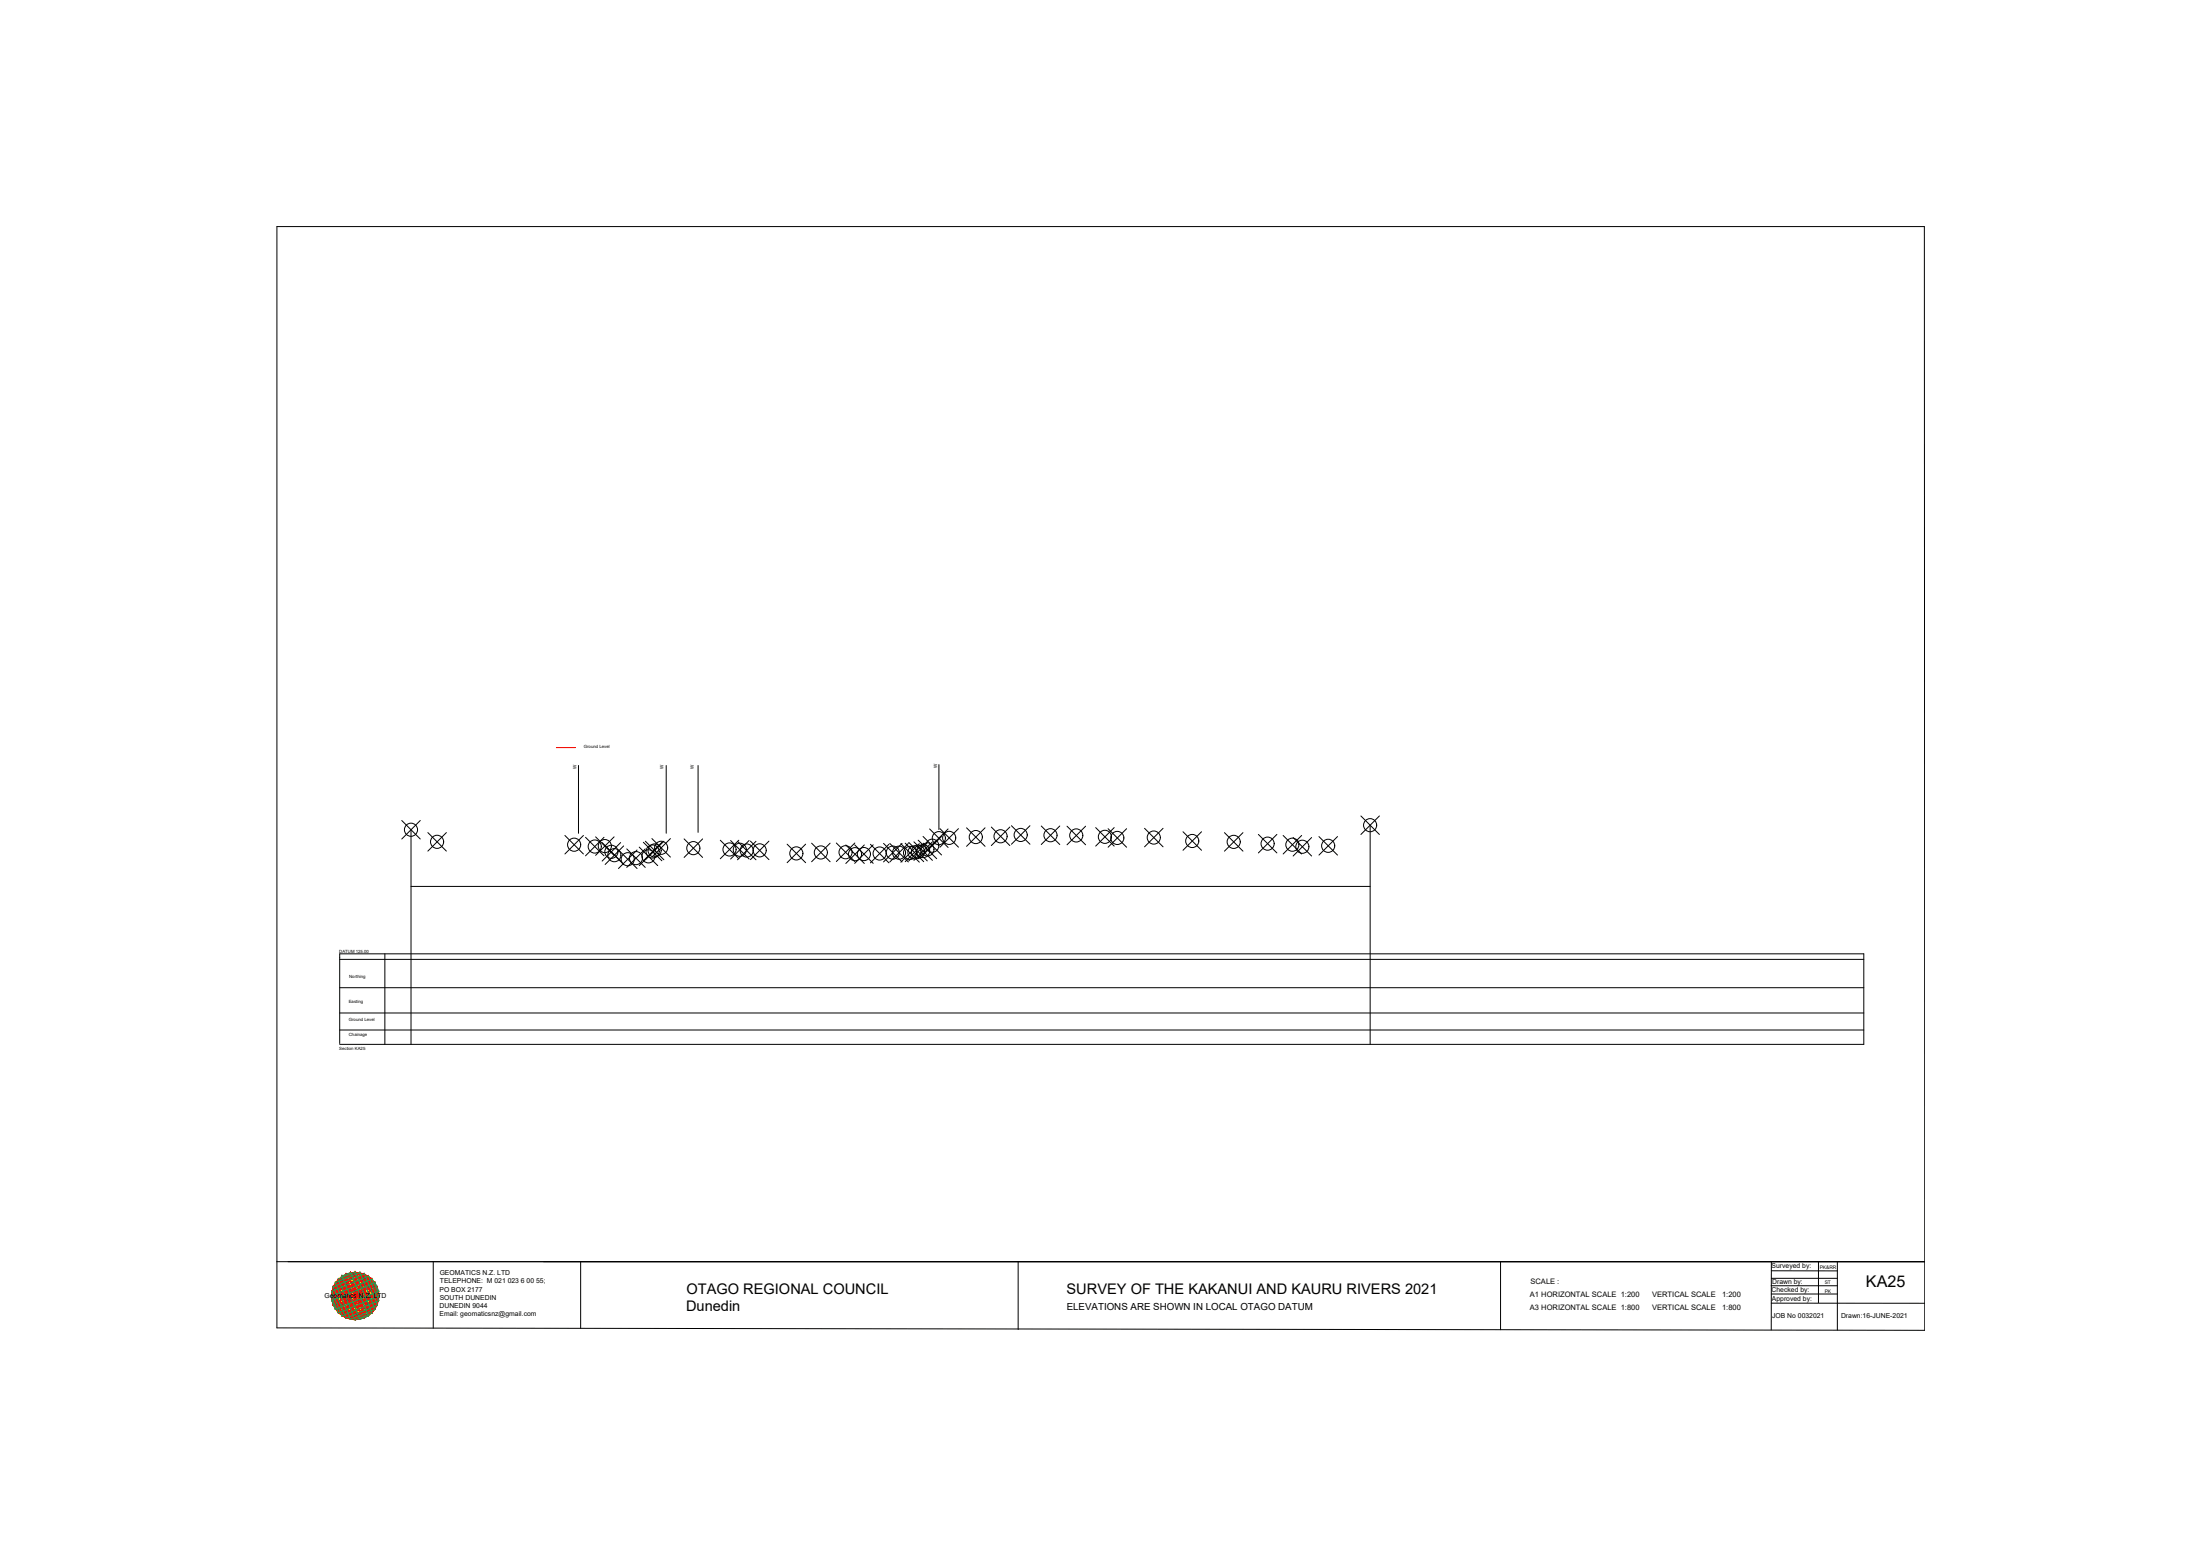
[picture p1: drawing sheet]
<svg xmlns="http://www.w3.org/2000/svg" width="420mm" height="297mm" viewBox="0 0 420 297" stroke-linecap="round" stroke-linejoin="round" font-family="sans-serif">
<!-- layer: 0 -->
<g fill="none" stroke="#000" stroke-width=".19">
<path d="M52.9 43.3h314.6l.1 210.7-314.7-.5zM76.7 156.6l3.6 3.6M78.5 158.4v41M80.3 156.6l-3.6 3.6M81.7 158.9l3.5 3.6M85.2 158.9l-3.5 3.6M107.9 159.5l3.5 3.5M110.5 146.1v13M111.4 159.5l-3.5 3.5M111.8 159.8l3.6 3.6M113.7 159.8l3.6 3.5M115.4 159.8l-3.6 3.6"/>
<path d="M117.3 159.8l-3.6 3.5M127.2 146.1v13M133.3 146.1v12.8M176.3 159.7l3.5 3.5M177.5 158.2l3.6 3.6M179.3 146v12.4M179.5 158.2l3.5 3.5M179.8 159.7l-3.5 3.5M181.1 158.2l-5.7 5.7M183 158.2l-3.5 3.5M184.6 158l3.5 3.6M188.1 158l-3.5 3.6"/>
<path d="M189.3 157.9l3.6 3.5M192.9 157.9l-3.6 3.5M193.2 157.6l3.5 3.6M196.7 157.6l-3.5 3.6M198.9 157.7l3.5 3.5M202.4 157.7l-3.5 3.5M203.8 157.7l3.5 3.6M207.3 157.7l-3.5 3.6M209.3 158l3.5 3.5M211.6 158.2l3.6 3.5M212.8 158l-3.5 3.5M215.2 158.2l-3.6 3.5"/>
<path d="M218.6 158.1l3.5 3.6M222.1 158.1l-3.5 3.6M225.9 158.8l3.6 3.5M229.5 158.8l-3.6 3.5M233.8 159l3.6 3.5M237.4 159l-3.6 3.5M240.3 159.3l3.6 3.5M243.9 159.3l-3.6 3.5M245.1 159.5l3.5 3.5M247 159.9l3.5 3.5M248.6 159.5l-3.5 3.5M250.5 159.9l-3.5 3.5"/>
<path d="M251.9 159.7l3.5 3.5M255.4 159.7l-3.5 3.5M259.9 155.8l3.5 3.5M261.7 157.5v41.9M263.4 155.8l-3.5 3.5M78.5 169.2h183.2M115 160.8l3.5 3.6M115.6 161.5l3.5 3.5M118.1 162.3l3.6 3.5M118.5 160.8l-3.5 3.6M119.1 161.5l-3.5 3.5M119.7 162.1l3.5 3.5"/>
<path d="M121.7 162.3l-3.6 3.5M122.1 161.7l3.5 3.5M122.9 160.8l3.5 3.5M123.2 162.1l-3.5 3.5M123.3 160.6l3.5 3.5M124.5 160.1l3.5 3.5M125.6 161.7l-3.5 3.5M126.4 160.8l-3.5 3.5M126.8 160.6l-3.5 3.5M128 160.1l-3.5 3.5M130.7 160.1l3.5 3.6M134.2 160.1l-3.5 3.6"/>
<path d="M137.6 160.4l3.5 3.5M139.5 160.5l3.6 3.5M140.8 160.6l3.6 3.5M141.1 160.4l-3.5 3.5M143.1 160.5l-3.6 3.5M143.3 160.6l3.6 3.5M144.4 160.6l-3.6 3.5M146.9 160.6l-3.6 3.5M150.3 161.2l3.6 3.5M153.9 161.2l-3.6 3.5M155 161l3.5 3.5M158.5 161l-3.5 3.5"/>
<path d="M159.7 160.9l3.6 3.6M161.5 161.3l3.6 3.5M163.2 161.3l3.6 3.5M163.3 160.9l-3.6 3.6M165.1 161.3l-3.6 3.5M166.2 161.2l3.6 3.5M166.8 161.3l-3.6 3.5M168.7 161l3.6 3.5M169.8 161.2l-3.6 3.5M169.9 161l3.6 3.5M172 161.1l3.6 3.5M172.3 161l-3.6 3.5"/>
<path d="M172.9 161l3.5 3.5M173.5 161l-3.6 3.5M173.6 160.8l3.5 3.5M174.5 160.7l3.6 3.5M175.4 160.4l3.5 3.5M175.6 161.1l-3.6 3.5M176.4 161l-3.5 3.5M177.1 160.8l-3.5 3.5M178.1 160.7l-3.6 3.5M64.9 199.2v-17.1h291v17.3h-291M64.9 196.6h291M64.9 193.4h291"/>
<path d="M64.9 188.6h291M64.9 183.1h291M73.5 182.1v17.3M52.9 240.9h314.7M82.7 240.8v12.7M110.9 240.8v12.8M194.4 240.9v12.9M286.6 240.9v12.9M338.3 245.4h12.6M338.3 247h12.6M338.3 248.8h29.3M338.3 242.6h12.6"/>
<path d="M338.3 244h12.6M338.3 240.9v13M347.3 240.9v7.8M350.9 240.9v13"/>
<circle cx="78.5" cy="158.4" r="1.25"/>
<circle cx="181.3" cy="160" r="1.25"/>
<circle cx="186.4" cy="159.8" r="1.25"/>
<circle cx="191.1" cy="159.6" r="1.25"/>
<circle cx="194.9" cy="159.4" r="1.25"/>
<circle cx="200.6" cy="159.4" r="1.25"/>
<circle cx="205.5" cy="159.5" r="1.25"/>
<circle cx="211" cy="159.7" r="1.25"/>
<circle cx="213.4" cy="160" r="1.25"/>
<circle cx="220.4" cy="159.9" r="1.25"/>
<circle cx="261.7" cy="157.5" r="1.25"/>
<circle cx="83.5" cy="160.7" r="1.25"/>
<circle cx="109.6" cy="161.3" r="1.25"/>
<circle cx="113.6" cy="161.6" r="1.25"/>
<circle cx="115.5" cy="161.5" r="1.25"/>
<circle cx="116.8" cy="162.6" r="1.25"/>
<circle cx="117.3" cy="163.3" r="1.25"/>
<circle cx="119.9" cy="164" r="1.25"/>
<circle cx="121.5" cy="163.8" r="1.25"/>
<circle cx="123.8" cy="163.5" r="1.25"/>
<circle cx="124.6" cy="162.6" r="1.25"/>
<circle cx="125" cy="162.4" r="1.25"/>
<circle cx="126.3" cy="161.8" r="1.25"/>
<circle cx="132.4" cy="161.9" r="1.25"/>
<circle cx="139.3" cy="162.2" r="1.25"/>
<circle cx="141.3" cy="162.2" r="1.25"/>
<circle cx="142.6" cy="162.4" r="1.25"/>
<circle cx="145.1" cy="162.3" r="1.25"/>
<circle cx="152.1" cy="162.9" r="1.25"/>
<circle cx="156.8" cy="162.7" r="1.25"/>
<circle cx="161.5" cy="162.7" r="1.25"/>
<circle cx="163.3" cy="163.1" r="1.25"/>
<circle cx="165" cy="163" r="1.25"/>
<circle cx="168" cy="162.9" r="1.25"/>
<circle cx="170.5" cy="162.8" r="1.25"/>
<circle cx="171.7" cy="162.8" r="1.25"/>
<circle cx="173.8" cy="162.8" r="1.25"/>
<circle cx="174.6" cy="162.7" r="1.25"/>
<circle cx="175.3" cy="162.6" r="1.25"/>
<circle cx="176.3" cy="162.5" r="1.25"/>
<circle cx="177.1" cy="162.2" r="1.25"/>
<circle cx="178" cy="161.4" r="1.25"/>
<circle cx="179.3" cy="160" r="1.25"/>
<circle cx="227.7" cy="160.5" r="1.25"/>
<circle cx="235.6" cy="160.7" r="1.25"/>
<circle cx="242.1" cy="161.1" r="1.25"/>
<circle cx="246.8" cy="161.3" r="1.25"/>
<circle cx="248.7" cy="161.6" r="1.25"/>
<circle cx="253.7" cy="161.5" r="1.25"/>
</g>
<!-- layer: geo -->
<g fill="none" stroke="#545454" stroke-width=".19">
<path d="M63.3 247.4h9.1M63.4 246.5h8.9v1.8h-8.9zM63.6 245.7h8.5v3.5h-8.5zM63.6 245.7h.1M64 244.9h7.6v5h-7.6zM64.6 244.2h6.5v6.4h-6.5zM65.3 243.6h.1M65.3 243.6h5.1v7.6h-5.1zM66.1 243.2h3.5v8.4h-3.5zM67.8 242.8v9.2M68.7 251.9v-9h-1.8l.1 9h1.7M71.6 244.9h.1"/>
<path d="M72.3 246.5h.1"/>
</g>
<g fill="none" stroke="#ff0" stroke-width=".19">
<path d="M63.3 247.4l4.5-4.6 4.6 4.6-4.6 4.5-4.4-4.5M63.4 246.5l3.6-3.6 5.3 5.4-3.6 3.6zM64.6 250.6h.1M64.6 244.2l6.5 6.4M65.3 243.6l6.3 6.3-1.2 1.3-6.4-6.3zM66.1 243.2l6 6-2.5 2.4-6-5.9zM68.7 251.9h.1M68.7 242.9l3.6 3.6-5.3 5.4-3.6-3.6zM69.6 243.2l2.5 2.5-6 5.9-2.5-2.4zM70.4 243.6l1.2 1.3-6.3 6.3-1.3-1.3zM71.1 244.1h.1M71.1 244.2l-6.5 6.4"/>
<path d="M71.1 250.6h.1"/>
</g>
<g fill="none" stroke="#00b85c" stroke-width=".19">
<path d="M63.3 247.4l7.8-3.2 1.3 3.2-7.8 3.2zM63.4 246.5l7-2.9 1.9 4.7-7 2.9zM63.6 245.7l8.5 3.5M63.6 245.7l2.5 5.9M64 249.9l-.6-1.6 8.2-3.4 .7 1.6-8.2 3.4M64.6 244.2l3.2-1.4 3.3 7.8-3.3 1.4zM66.1 243.2l3.5 8.4M68.7 251.9l-3.4-8.3 1.7-.7 3.4 8.3-1.7 .7M68.7 242.9l2.9 7-4.6 2-3-7M68.7 242.9l-4.6 2M69.6 243.2l-3.5 8.4M69.6 243.2l2.5 6"/>
<path d="M69.6 243.2l-6 2.5M72.1 245.7l-8.5 3.5M72.1 249.2l-6 2.4"/>
</g>
<g fill="none" stroke="#f00" stroke-width=".19">
<path d="M63.3 247.4l.3 1.8M63.3 247.4l2.8 4.2M63.3 247.4l6.3 4.2M63.3 247.4l8.8 1.8M63.3 247.4h.1M63.4 248.3h.1M63.4 246.5h.1M63.4 246.5l8.9 1.8M63.4 246.5l.6 3.4M63.4 246.5l3.6 5.4M63.4 248.3l1.9 2.9M63.4 246.5l7 4.7"/>
<path d="M63.4 248.3l5.3 3.6M63.4 248.3l8.2 1.6M63.6 245.7l1 4.9M63.6 245.7l4.2 6.3M63.6 249.2l1 1.4M63.6 249.2l4.2 2.8M63.6 245.7l7.5 4.9M63.6 245.7l8.8 1.7M63.6 249.2l7.5 1.4M63.6 245.7l-.3 1.7M63.6 245.7h.1M63.7 249.2h.1"/>
<path d="M64 249.9h.1M64 244.9h.1M64 244.9l7.6 5M64 244.9l1.3 6.3M64 244.9l4.7 7M64 249.9l3 2M64 249.9l6.4 1.3M64 244.9l-.6 3.4M64.1 244.9l8.2 1.6M64.6 244.2h.1M64.6 244.2l1.5 7.4M64.6 244.2l5 7.4"/>
<path d="M64.6 244.2l7.5 5M64.6 250.6l1.5 1M64.6 244.2l-1 1.4M64.6 244.2l7.5 1.5M64.6 250.6l5 1M64.6 244.2l-1 5M64.7 250.6h.1M65.3 243.6h.1M65.3 251.2h.1M65.3 243.6l5.1 7.6M65.3 243.6l1.7 8.3M65.3 243.6l-1.9 2.9"/>
<path d="M65.3 251.2l3.4 .7M65.3 243.6l-1.3 6.3M65.3 243.6l7 4.7M65.3 243.6l6.3 1.3M66.1 243.2h.1M66.1 243.2l1.7 8.8M66.1 243.2l5 7.4M66.1 243.2l-1.5 1M66.1 243.2l6.3 4.2M66.1 243.2l-2.8 4.2M66.1 243.2l5 1M66.1 251.6l1.7 .4"/>
<path d="M66.1 243.2l-1.5 7.4M66.1 251.6h.1M67 242.9h.1M67 251.9h.1M67 242.9l1.7 9M67 242.9l4.6 7M67 242.9l-3 2M67 242.9l5.3 3.6M67 242.9l-3.6 5.4M67 242.9l3.4 .7M67 242.9l-1.7 8.3M67.8 242.9h.1"/>
<path d="M67.8 242.8l1.8 8.8M67.8 242.8l-1.7 .4M67.8 242.8l4.3 6.4M67.8 242.8l-4.2 2.9M67.8 242.8l4.3 2.9M67.8 242.8l-4.2 6.4M67.8 242.8l1.8 .4M67.8 242.8l-1.7 8.8M67.9 251.9h.1M68.7 251.9h.1M68.7 242.9h.1M68.7 242.9l-1.7 9"/>
<path d="M68.7 242.9l1.7 8.3M68.7 242.9l-3.4 .7M68.7 242.9l3.6 5.4M68.7 242.9l-5.3 3.6M68.7 242.9l2.9 2M68.7 242.9l-4.7 7M69.5 243.2h.1M69.6 243.2l1.5 7.4M69.6 243.2l-5 1M69.6 251.6l-1.8 .4M69.6 243.2l2.8 4.2M69.6 243.2l-6.3 4.2"/>
<path d="M69.6 243.2l1.5 1M69.6 243.2l-5 7.4M69.6 243.2l-1.8 8.8M69.6 251.6h.1M70.4 251.2h.1M70.4 243.6h.1M70.4 243.6l-5.1 7.6M70.4 243.6l1.2 6.3M70.4 243.6l-6.4 1.3M70.4 251.2l-3.4 .7M70.4 243.6l1.9 2.9M70.4 243.6l-7 4.7"/>
<path d="M70.4 243.6l-1.7 8.3M71 244.2h.1M71.1 244.2l1 5M71.1 244.2l-7.5 1.5M71.1 250.6l-5 1M71.1 244.2l1 1.5M71.1 244.2l-7.5 5M71.1 250.6l-1.5 1M71.1 244.2l-5 7.4M71.1 244.2l-1.5 7.4M71.1 250.6h.1M71.6 244.9h.1"/>
<path d="M71.6 249.9h.1M71.6 244.9l-7.6 5M71.6 244.9l.7 3.4M71.6 244.9l-8.2 1.6M71.6 249.9l-6.3 1.3M71.6 249.9l-2.9 2M71.6 244.9l-4.6 7M71.6 244.9l-1.2 6.3M72 245.6h.1M72.1 249.1h.1M72.1 245.7l.3 1.7M72.1 245.7l-8.8 1.7"/>
<path d="M72.1 249.2l-7.5 1.4M72.1 249.2l-4.3 2.8M72.1 245.7l-7.5 4.9M72.1 245.6l-4.3 6.4M72.1 249.2l-1 1.4M72.1 245.7l-1 4.9M72.3 246.5h.1M72.3 248.3h.1M72.3 246.5l-8.9 1.8M72.3 248.3l-8.3 1.6M72.3 246.5l-7 4.7M72.3 248.3l-5.3 3.6"/>
<path d="M72.3 246.5l-3.6 5.4M72.3 248.3l-1.9 2.9M72.3 246.5l-.7 3.4M72.4 247.4h.1M72.4 247.4l-.3 1.8M72.4 247.4l-8.8 1.8M72.4 247.4l-6.3 4.2M72.4 247.4l-2.8 4.2"/>
</g>
<!-- layer: 0 -->
<path d="M106.3 142.7h3.6" fill="none" stroke="#f00" stroke-width=".19"/>
<text font-size="3.1" x="356.4" y="245.7">KA25</text>
<g font-size="2.8">
<text x="131" y="250.3">Dunedin</text>
<text x="131.1" y="247">OTAGO REGIONAL COUNCIL</text>
<text x="203.7" y="247">SURVEY OF THE KAKANUI AND KAURU RIVERS 2021</text>
</g>
<text font-size="1.9" x="203.7" y="250.1">ELEVATIONS ARE SHOWN IN LOCAL OTAGO DATUM</text>
<g font-size="1.4">
<text x="292.3" y="245.2">SCALE :</text>
<text x="292.2" y="247.6">A1 HORIZONTAL SCALE 1:200</text>
<text x="292.2" y="250">A3 HORIZONTAL SCALE 1:800</text>
<text x="315.5" y="247.6">VERTICAL SCALE</text>
<text x="315.5" y="250">VERTICAL SCALE</text>
<text x="328.9" y="247.6">1:200</text>
<text x="328.9" y="250">1:800</text>
</g>
<g font-size="1.3">
<text x="84" y="243.4">GEOMATICS N.Z. LTD</text>
<text x="84" y="245">TELEPHONE: M 021 023 6 00 55;</text>
<text x="338.3" y="242.1">Surveyed by:</text>
<text x="338.5" y="245.1">Drawn by:</text>
<text x="62" y="247.8">Geomatics N.Z. LTD</text>
<text x="83.9" y="246.6">PO BOX 2177</text>
<text x="83.9" y="249.7">DUNEDIN 9044</text>
<text x="83.9" y="251.3">Email: geomaticsnz@gmail.com</text>
<text x="84" y="248.1">SOUTH DUNEDIN</text>
<text x="338.3" y="246.6">Checked by:</text>
<text x="338.4" y="248.3">Approved by:</text>
<text x="338.4" y="251.7">JOB No 0032021</text>
<text x="351.6" y="251.7">Drawn:16-JUNE-2021</text>
</g>
<g font-size=".9">
<text x="110.1" y="146.8" transform="rotate(-90 110.1 146.8)">W</text>
<text x="126.7" y="146.8" transform="rotate(-90 126.7 146.8)">W</text>
<text x="132.5" y="146.8" transform="rotate(-90 132.5 146.8)">W</text>
<text x="179" y="146.7" transform="rotate(-90 179 146.7)">W</text>
<text x="347.5" y="242.2">PK&amp;RR</text>
<text x="348.5" y="245">ST</text>
<text x="348.5" y="246.8">PK</text>
</g>
<g font-size=".8">
<text x="111.5" y="142.7">Ground Level</text>
<text x="64.8" y="181.9">DATUM 125.00</text>
<text x="66.6" y="191.4">Easting</text>
<text x="66.7" y="186.6">Northing</text>
<text x="66.6" y="194.9">Ground Level</text>
<text x="66.6" y="197.8">Chainage</text>
<text x="64.8" y="200.5">Section KA25</text>
</g>
</svg>
